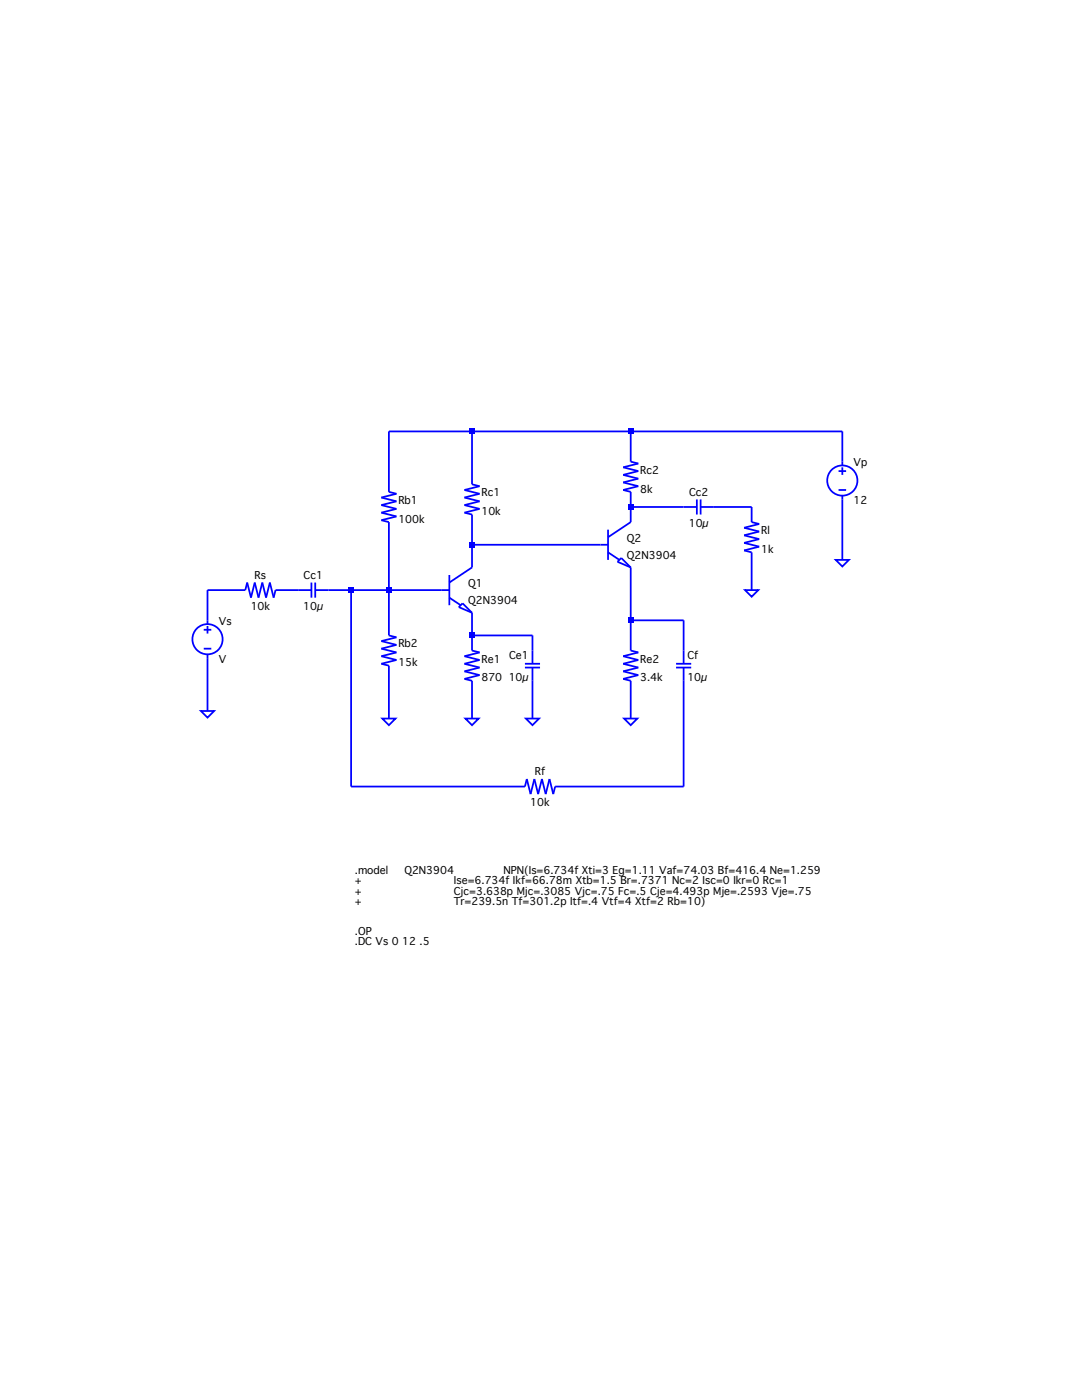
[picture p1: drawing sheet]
<svg xmlns="http://www.w3.org/2000/svg" width="216mm" height="279mm" viewBox="0 0 216 279" stroke-linecap="round" stroke-linejoin="round" font-family="sans-serif">
<g fill="none" stroke="#00f" stroke-width=".35">
<path d="M94.2 86.1v10.6l1.5 .3-3 .8 3 .7-3 .8 3 .7-3 .8 3 .8-3 .7 1.5 .4v10.5l-4.5 3.1M125.9 86.1v6l1.5 .4-3.1 .8 3.1 .7-3.1 .8 3.1 .7-3.1 .8 3.1 .7-3.1 .8 1.6 .4v6l-4.6 3M139 99.7v3M139.8 99.7v3M167.3 94h1.5M167.3 97.8h1.5M168.1 92.9v-6.8h-90.5v12.1l1.5 .3-3 .8 3 .7-3 .8 3 .8-3 .7 3 .8-3 .7 1.5 .4v22.6l1.5 .4-3 .7 3 .8-3 .8 3 .7-3 .8 3 .7-3 .8 1.5 .3v10.6M168.1 93.3v1.5M168.1 98.9v12.8M62.1 117.8h-7.1l-.4 1.5-.8-3-.7 3-.8-3-.7 3-.8-3-.7 3-.8-3-.4 1.5h-7.5v6.8M62.1 116.3v3M62.9 117.8h26.8"/>
<path d="M62.9 116.3v3M70.1 117.8v39.2h34.6l.4-1.5 .8 3 .7-3 .8 3 .7-3 .8 3 .7-3 .8 3 .4-1.5h25.6v-23.8M89.7 119.3l2.2 1.5M89.7 114.8v6M94.2 108.7h27.1M121.3 110.2l2.3 1.5M121.3 105.7v6M124 111.4l1.9 1.8-2.7-1.1zM125.9 113.2v16.6l1.5 .4-3.1 .8 3.1 .7-3.1 .8 3.1 .7-3.1 .8 3.1 .7-3.1 .8 1.6 .4v7.5M125.9 101.2h13.1M139.8 101.2h10.2v3l1.5 .4-3 .7 3 .8-3 .7 3 .8-3 .7 3 .8-3 .8 1.5 .3v7.6M148.7 117.8h2.6l-1.3 1.3z"/>
<path d="M166.8 111.7h2.6l-1.3 1.4zM40.7 125.7h1.5M40.7 129.5h1.5M41.4 124.9v1.5M41.4 130.6v11.3M92.3 120.4l1.9 1.9-2.7-1.1zM94.2 122.3v7.5l1.5 .4-3 .8 3 .7-3 .8 3 .7-3 .8 3 .7-3 .8 1.5 .4v7.5M94.2 126.8h12v5.7M104.7 133.2h3.1M104.7 132.5h3.1M106.2 133.2v10.2M125.9 123.8h10.5v8.7"/>
<path d="M134.9 133.2h3M134.9 132.5h3M40.1 141.9h2.6l-1.3 1.3zM76.3 143.4h2.6l-1.3 1.3zM92.9 143.4h2.6l-1.3 1.3zM104.9 143.4h2.7l-1.4 1.3zM124.5 143.4h2.7l-1.3 1.3z"/>
<circle cx="168.1" cy="95.9" r="3"/>
<circle cx="41.4" cy="127.6" r="3"/>
</g>
<g fill="#00f">
<path d="M69.5 117.2h1.1v1.1h-1.1z"/>
<path d="M77.1 117.2h1v1.1h-1z"/>
<path d="M93.7 85.6h1v1h-1z"/>
<path d="M93.7 108.2h1v1h-1z"/>
<path d="M93.7 126.3h1v1h-1z"/>
<path d="M125.3 85.6h1.1v1h-1.1z"/>
<path d="M125.3 100.7h1.1v1h-1.1z"/>
<path d="M125.3 123.3h1.1v1h-1.1z"/>
</g>
<g font-size="2.1">
<text x="127.7" y="94.5">Rc2</text>
<text x="170.3" y="93">Vp</text>
<text x="79.5" y="100.6">Rb1</text>
<text x="96.1" y="99">Rc1</text>
<text x="127.7" y="98.3">8k</text>
<text x="137.5" y="99">Cc2</text>
<text x="170.3" y="100.6">12</text>
<text x="79.5" y="104.3">100k</text>
<text x="96.1" y="102.8">10k</text>
<text x="137.4" y="105.2">10µ</text>
<text x="151.9" y="106.6">Rl</text>
<text x="125.1" y="108.1">Q2</text>
<text x="125.1" y="111.5">Q2N3904</text>
<text x="151.9" y="110.4">1k</text>
<text x="50.8" y="115.6">Rs</text>
<text x="60.6" y="115.6">Cc1</text>
<text x="93.4" y="117.1">Q1</text>
<text x="43.7" y="124.7">Vs</text>
<text x="50" y="121.7">10k</text>
<text x="60.5" y="121.7">10µ</text>
<text x="93.4" y="120.5">Q2N3904</text>
<text x="79.5" y="129.2">Rb2</text>
<text x="101.6" y="131.5">Ce1</text>
<text x="137.2" y="131.5">Cf</text>
<text x="43.7" y="132.2">V</text>
<text x="79.5" y="133">15k</text>
<text x="96.1" y="132.2">Re1</text>
<text x="96.1" y="136">870</text>
<text x="101.5" y="136">10µ</text>
<text x="127.7" y="132.2">Re2</text>
<text x="127.7" y="136">3.4k</text>
<text x="137.2" y="136">10µ</text>
<text x="106.7" y="154.8">Rf</text>
<text x="105.8" y="161">10k</text>
<text x="70.8" y="174.4">.model</text>
<text x="70.8" y="176.5">+</text>
<text x="70.8" y="178.6">+</text>
<text x="80.7" y="174.4">Q2N3904</text>
<text x="90.6" y="176.5">Ise=6.734f Ikf=66.78m Xtb=1.5 Br=.7371 Nc=2 Isc=0 Ikr=0 Rc=1</text>
<text x="90.6" y="178.6">Cjc=3.638p Mjc=.3085 Vjc=.75 Fc=.5 Cje=4.493p Mje=.2593 Vje=.75</text>
<text x="100.4" y="174.4">NPN(Is=6.734f Xti=3 Eg=1.11 Vaf=74.03 Bf=416.4 Ne=1.259</text>
<text x="70.8" y="180.7">+</text>
<text x="90.6" y="180.7">Tr=239.5n Tf=301.2p Itf=.4 Vtf=4 Xtf=2 Rb=10)</text>
<text x="70.8" y="186.5">.OP</text>
<text x="70.8" y="188.6">.DC Vs 0 12 .5</text>
</g>
</svg>
